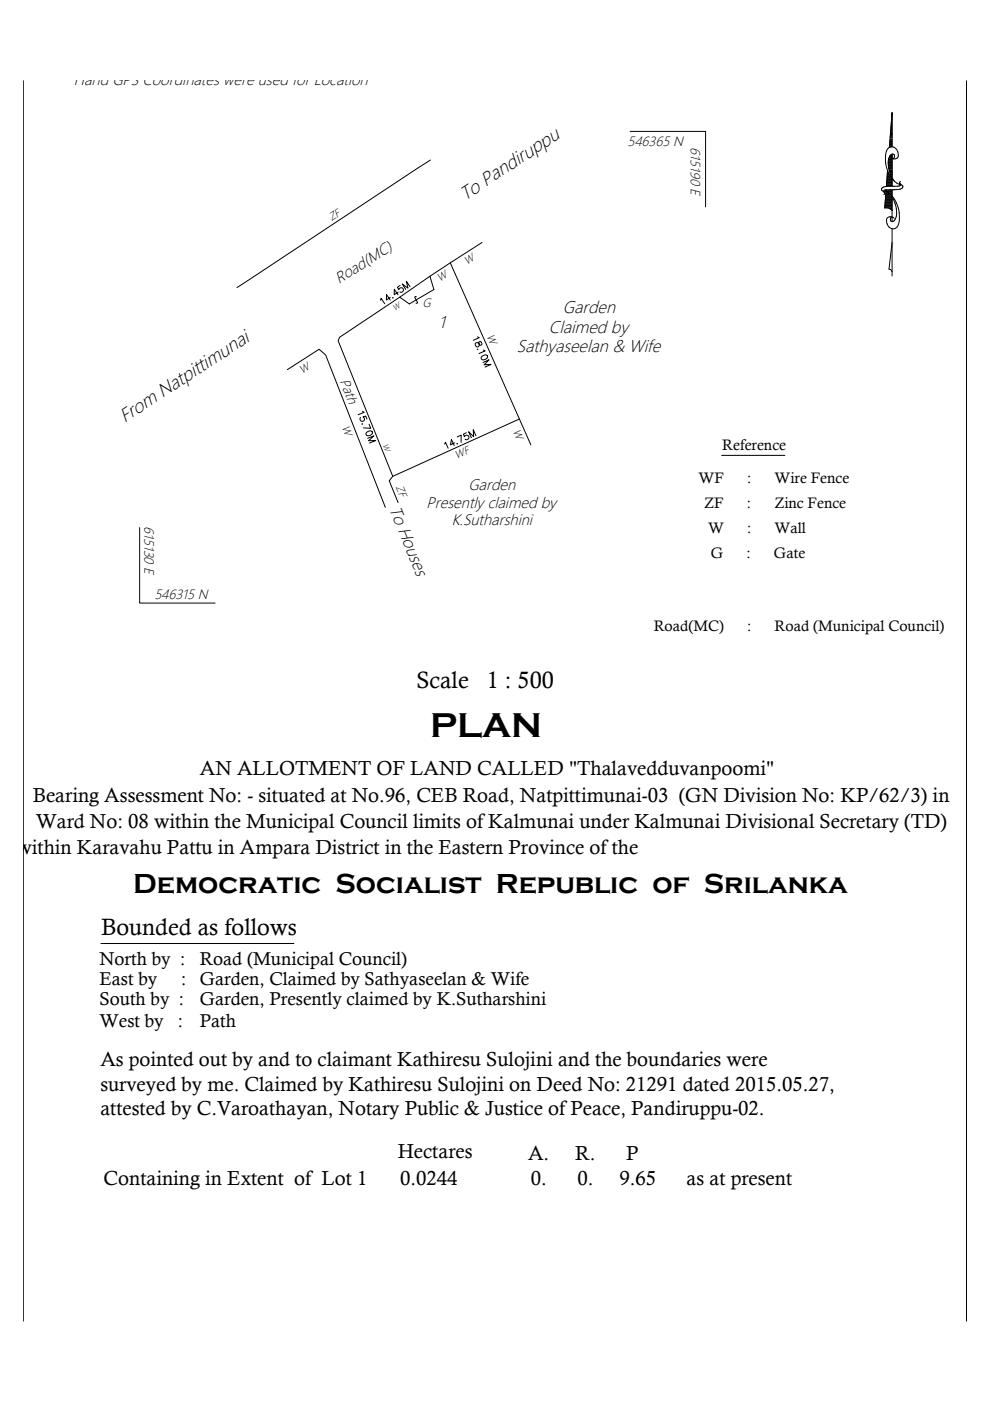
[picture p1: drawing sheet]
<svg xmlns="http://www.w3.org/2000/svg" width="210mm" height="297mm" viewBox="0 0 210 297" stroke-linecap="round" stroke-linejoin="round" font-family="sans-serif">
<!-- layer: BOUND-OTHER-GEN -->
<g fill="none" stroke="#000" stroke-width=".21">
<path d="M4.9 17.1v263M204.9 17.1v263M91.3 33.9l-41.1 27.1M133.6 27.9h16v16M91.2 58.6l-6.5 4.4M95.5 55.7l17.1 38.6M102.2 51.4l-11 7.2 .8 2.8-5.2 3-2.1-1.4-12.7 8.5-.3 .8 11.6 28.7M60.9 78.4l6.8-4.4 1.3 1.3 12.7 32.3M110.1 88.8l-26.8 12.2M153 96.5h13.4M29.6 111.9v16h16M83.3 101l-.8 .9 1.9 4.7"/>
<path d="M21.4 200h40.9"/>
</g>
<!-- layer: CLI-ARR-NOR -->
<g fill="none" stroke="#000" stroke-width=".21">
<path d="M186.9 40a.54 .54 0 0 0 .4 .7M187.1 39.8l-.2 .2M187.9 39.3h1.3M188 39.2h1.2M188 39h1.2M188 38.9h1.2M188 38.7h1.2M188 38.5h1.2M188 38.4h1.2M188 38.2h1.2M188 38.1h1.2M188.1 37.9h1.1"/>
<path d="M188.1 37.8h.9M188.1 37.6h.8M188.1 37.4h.7M188.1 37.3h.6M188.1 37.1h.5M188.1 37h.4M188.1 36.8h.4M188.1 36.7h.3M188.2 36.5h.1M188.2 36.2l-.3 3.4M188.3 31.5a5.5 5.5 0 0 0 .1 5.2M188.3 31.5a1.36 1.36 0 0 1 1.5-.1 1.36 1.36 0 0 1 .7 1.4 .8 .8 0 0 1-1.1 .9"/>
<path d="M188.3 34.3h.9M188.3 34.4h.9M188.3 34.6h.9M188.3 34.4l.2 1.6M188.3 34.1h.9M188.3 34.8h.9M188.3 34.9h.9M188.3 35.1h.9M188.4 34h.8M188.4 35.2h.8M188.4 35.4h.8M188.4 33.8h.8"/>
<path d="M188.4 36.7l.8 1.2M188.4 35.5h.8M188.4 33.7h.8M188.4 35.7h.8M188.5 35.9h.7M188.5 33.5h.7M188.5 36l.5 1.3 .6 1.1M188.5 36.1h.7M188.5 33.3h.7M188.6 31.1h.5M188.6 30.9h.5M188.6 30.8h.5"/>
<path d="M188.6 33.2h.6M188.6 30.6h.5M188.6 36.4h.6M188.6 30.5h.5M188.6 30.3h.5M188.6 33.1l-.3 1.3M188.7 33.1h.5M188.7 30.2h.4M188.7 30h.4M188.7 29.8h.4M188.7 36.6h.5M188.7 29.7h.4"/>
<path d="M188.7 33h.5M188.7 29.5h.4M188.7 29.2h.4M188.7 29.1h.4M188.8 36.7h.4M188.8 28.9h.3M188.8 28.7h.3M188.8 28.6h.3M188.8 28.4h.3M188.8 36.9h.4M188.8 28.1h.3M188.8 27.9h.3"/>
<path d="M188.8 32.9h.4M188.8 27.8h.3M188.8 27.6h.3M188.8 33.4l.6 .3M188.9 37h.3M188.9 27.5h.2M188.9 27.3h.2M188.9 27.2h.2M188.9 27h.2M188.9 26.8h.2M188.9 37.2h.3M188.9 26.7h.2"/>
<path d="M188.9 26.5h.2M189 26.4h.1M189 26.2h.1M189 26.1h.1M189 37.4h.2M189 25.9h.1M189 25.7h.1M189 25.6h.1M189 25.4h.1M189 25.1h.1M189.1 25h.1M189.1 24.8h.1"/>
<path d="M189.1 24.6h.1M189.1 24.5h.1M189.1 24.3h.1M189.1 31.1v-7.3l-.5 7.4M189.1 25.3h.1M189.1 28.3h-.3h.3M189.2 36.3h-.6h.6M189.2 32.7v6.8M189.2 37.9l.7 .8 .9 .4M189.2 39.5l-1.5 .1-.6 .2M189.6 33l-.2 .7M189.6 33a.51 .51 0 0 0-.5-.3 .51 .51 0 0 0-.4 .4"/>
<path d="M190.8 38.9l.5 .4M190.9 38.5l-.2 .2a.47 .47 0 0 1-.1 .7l-1.4 .1M191.3 39.3l.1 .3M191.4 39.7l-.7 .4-3.1 .2-.2 .1 .1 .4M191.4 39.6v.1M187.4 40.6l.1 .2M187.5 40.8l.1 .3-.2 .1M187.6 44.1h1.5M187.6 43.9h1.5M187.6 43.7h1.5M187.6 43.6h1.5M187.6 43.4h1.5"/>
<path d="M187.6 40.5a5.8 5.8 0 0 1 3.1 6M187.6 43.3h1.5M187.6 43.1h1.5M187.7 43h1.4M187.7 42.8h1.4M187.7 42.6h1.4M187.7 42.5h1.4M187.7 42.3h1.4M187.7 42.2h1.4M187.7 42h1.4M187.7 41.8h1.4M187.8 41.7h1.3"/>
<path d="M187.8 41.5h1.3M187.8 41.4h1.3M187.8 41.2h1.3M187.8 41.1h1.3M187.8 40.9h1.3M187.8 40.7h1.3M187.8 40.6h1.3M187.9 40.4h1.2M187.9 40.3l-.3 3.8 1 .1 .6 .4M188.6 44.2h.5M188.8 46.4a.5 .5 0 0 0 .4 .6 .5 .5 0 0 0 .6-.5M188.8 44.4h.3"/>
<path d="M188.9 41.3l.6 1.1M188.9 46.2l-.1 .2M189 46l-.1 .1M189 46l.6 .3M189 46a.85 .85 0 0 0-.9 .2 .85 .85 0 0 0-.1 1l.1 .3M189 44.5h.1M189.1 48.5v2.9l-.6 5.7 .4 .1 .2 .4M189.1 40.2v1.4M189.1 41.7v5.3M189.1 51.4v7.1M189.5 42.4a5.2 5.2 0 0 1 .3 4.1M190.7 46.5a1.57 1.57 0 0 1-1.7 2l-.5-.4-.4-.6"/>
</g>
<!-- layer: VIR-CLITCH -->
<path d="M88.3 63l-.2-.1-.2 .1 .6 1.1-.1 .2-.2-.1" fill="none" stroke="#000" stroke-width=".21"/>
<!-- layer: TEXT-INFO-PLAN -->
<g fill="none" stroke="#000" stroke-width=".21">
<path d="M80.7 63.7l.1-.5 .8 1.2M82.7 63.1l-.8 .5 .1-1.1 .7 1.1M83.3 63.1h.1M84.4 61.9l-.8 .6v-1.2l.8 1.2M84.8 60.5l-.5 .4 .2 .5a.5 .5 0 0 1 .7-.4 .5 .5 0 0 1 .3 .7 .5 .5 0 0 1-.7 .2M86.9 60.8l-.8-1.2 .4 1.5-1.2-.9 .7 1.2M100.9 72.7h.5l.6 .5 .2-.2-.2-.4-.2-.2-.3 .2 .1 .6-.2 .3a.49 .49 0 0 1-.6-.2 .49 .49 0 0 1 .1-.6zM101.2 71.4l.4 .2-1.3 .6M101.3 74v.1M102.1 75.6l.3-.2a.6 .6 0 0 1 1 .2 .76 .76 0 0 1-.5 .6 .76 .76 0 0 1-.9-.2zM102.4 76.9l1.3-.6-1.1 1h1.5l-1.3 .5M102.5 74.2l.4 .2-1.3 .6"/>
<path d="M76.5 88.5a.49 .49 0 0 0 0 .8 .49 .49 0 0 0 .8-.2 .49 .49 0 0 0-.3-.7l.6-.2 .2 .6M76.9 87.2l.3 .2-1.3 .5M76.9 89.9l-.1 .1M77.7 91.7l.3-.2a.6 .6 0 0 1 1 .2 .76 .76 0 0 1-.6 .6 .76 .76 0 0 1-.8-.2zM78 92.9l1.3-.5-1.1 1h1.5l-1.3 .5M78.2 89.9l.4 .9-1.5-.1M94.3 94.1l.1-.3 .6 1.2M96.4 93.9l-.9 .4 .2-1.1 .6 1.3M96.9 94l.1 .1M96.9 92.6l.9-.3v1.5M98.9 91.8l-.6 .2 .2 .6a.5 .5 0 0 1 .6-.3 .5 .5 0 0 1 .3 .7 .5 .5 0 0 1-.8 .1M100.9 92.4l-.6-1.3 .1 1.5-1-1.1 .5 1.3"/>
</g>
<text font-size="7.5" x="91.2" y="156.2">PLAN</text>
<text font-size="6" x="28.3" y="189.3">Democratic Socialist Republic of Srilanka</text>
<g font-size="5">
<text x="88.3" y="145.9">Scale</text>
<text x="103.2" y="145.9">1 : 500</text>
<text x="21.5" y="198.2">Bounded as follows</text>
</g>
<g font-size="4.3">
<text x="42.4" y="164.4">AN ALLOTMENT OF LAND CALLED &quot;Thalavedduvanpoomi&quot;</text>
<text x="7" y="170.1">Bearing Assessment No: - situated at No.96, CEB Road, Natpittimunai-03 (GN Division No: KP/62/3) in</text>
<text x="7.6" y="175.5">Ward No: 08 within the Municipal Council limits of Kalmunai under Kalmunai Divisional Secretary (TD)</text>
<text x="3.5" y="181">within Karavahu Pattu in Ampara District in the Eastern Province of the</text>
<text x="21.3" y="226.1">As pointed out by and to claimant Kathiresu Sulojini and the boundaries were</text>
<text x="21.3" y="231.3">surveyed by me. Claimed by Kathiresu Sulojini on Deed No: 21291 dated 2015.05.27,</text>
<text x="21.3" y="236.3">attested by C.Varoathayan, Notary Public &amp; Justice of Peace, Pandiruppu-02.</text>
<text x="84.3" y="245.5">Hectares</text>
<text x="112" y="245.8">A.</text>
<text x="121.9" y="245.8">R.</text>
<text x="132.8" y="245.8">P</text>
<text x="22" y="251.3">Containing in Extent of Lot 1</text>
<text x="84.9" y="251.3">0.0244</text>
<text x="112.5" y="251.3">0.</text>
<text x="122.5" y="251.3">0.</text>
<text x="131.3" y="251.3">9.65</text>
<text x="145.6" y="251.3">as at present</text>
</g>
<g font-size="4.1">
<text x="98.6" y="42.6" transform="rotate(-34 98.6 42.6)">To Pandiruppu</text>
<text x="26.4" y="89.7" transform="rotate(-33 26.4 89.7)">From Natpittimunai</text>
</g>
<g font-size="3.9">
<text x="21.1" y="208.8">East by</text>
<text x="21.1" y="204.5">North by :</text>
<text x="38.4" y="208.8">:</text>
<text x="42.4" y="204.6">Road (Municipal Council)</text>
<text x="42.4" y="208.9">Garden, Claimed by Sathyaseelan &amp; Wife</text>
<text x="21.1" y="213">South by :</text>
<text x="42.4" y="213.1">Garden, Presently claimed by K.Sutharshini</text>
<text x="21.1" y="217.7">West by</text>
<text x="37.7" y="217.7">:</text>
<text x="42.4" y="217.7">Path</text>
</g>
<g font-size="3.7">
<text x="93.1" y="69.6">1</text>
<text x="116.4" y="70.5">Claimed by</text>
<text x="119.4" y="66.4">Garden</text>
<text x="109.6" y="74.7">Sathyaseelan &amp; Wife</text>
<text x="82.5" y="107.8" transform="rotate(68 82.5 107.8)">To Houses</text>
</g>
<g font-size="3.3">
<text x="13.5" y="18">* Hand GPS Coordinates were used for Location</text>
<text x="71.9" y="60.2" transform="rotate(-32 71.9 60.2)">Road(MC)</text>
<text x="90.4" y="107.6">Presently claimed by</text>
<text x="99.3" y="103.9">Garden</text>
<text x="95.8" y="111.4">K.Sutharshini</text>
</g>
<g font-size="3.2">
<text x="153.1" y="95.4">Reference</text>
<text x="148.1" y="102.4">WF</text>
<text x="149.3" y="107.7">ZF</text>
<text x="158.4" y="107.7">:</text>
<text x="158.4" y="102.4">:</text>
<text x="164.2" y="107.7">Zinc Fence</text>
<text x="164.2" y="102.4">Wire Fence</text>
<text x="150.1" y="112.9">W</text>
<text x="158.4" y="112.9">:</text>
<text x="164.2" y="112.9">Wall</text>
<text x="150.7" y="118.2">G</text>
<text x="158.3" y="118.2">:</text>
<text x="164.1" y="118.2">Gate</text>
<text x="138.6" y="133.8">Road(MC)</text>
<text x="158.4" y="133.8">:</text>
<text x="164.2" y="133.8">Road (Municipal Council)</text>
</g>
<g font-size="3">
<text x="133.1" y="31">546365 N</text>
<text x="146.5" y="31.3" transform="rotate(90 146.5 31.3)">615190 E</text>
<text x="72" y="80.8" transform="rotate(68 72 80.8)">Path</text>
<text x="30.6" y="111.5" transform="rotate(90 30.6 111.5)">615130 E</text>
<text x="32.7" y="127">546315 N</text>
</g>
<text font-size="2.7" x="89.6" y="65.1">G</text>
<g font-size="2.4">
<text x="70.3" y="46.9" transform="rotate(-34 70.3 46.9)">ZF</text>
<text x="93.3" y="59.9" transform="rotate(-33 93.3 59.9)">W</text>
<text x="99" y="56.2" transform="rotate(-33 99 56.2)">W</text>
<text x="103.1" y="71.3" transform="rotate(66 103.1 71.3)">W</text>
<text x="64.1" y="79.2" transform="rotate(-33 64.1 79.2)">W</text>
<text x="72.4" y="90.4" transform="rotate(69 72.4 90.4)">W</text>
<text x="108.7" y="91.4" transform="rotate(66 108.7 91.4)">W</text>
<text x="96.8" y="97.3" transform="rotate(-24 96.8 97.3)">WF</text>
<text x="83.9" y="103.2" transform="rotate(68 83.9 103.2)">ZF</text>
</g>
<g font-size="1.8">
<text x="83.7" y="65.8" transform="rotate(-34 83.7 65.8)">W</text>
<text x="81.1" y="94.4" transform="rotate(68 81.1 94.4)">W</text>
</g>
</svg>
